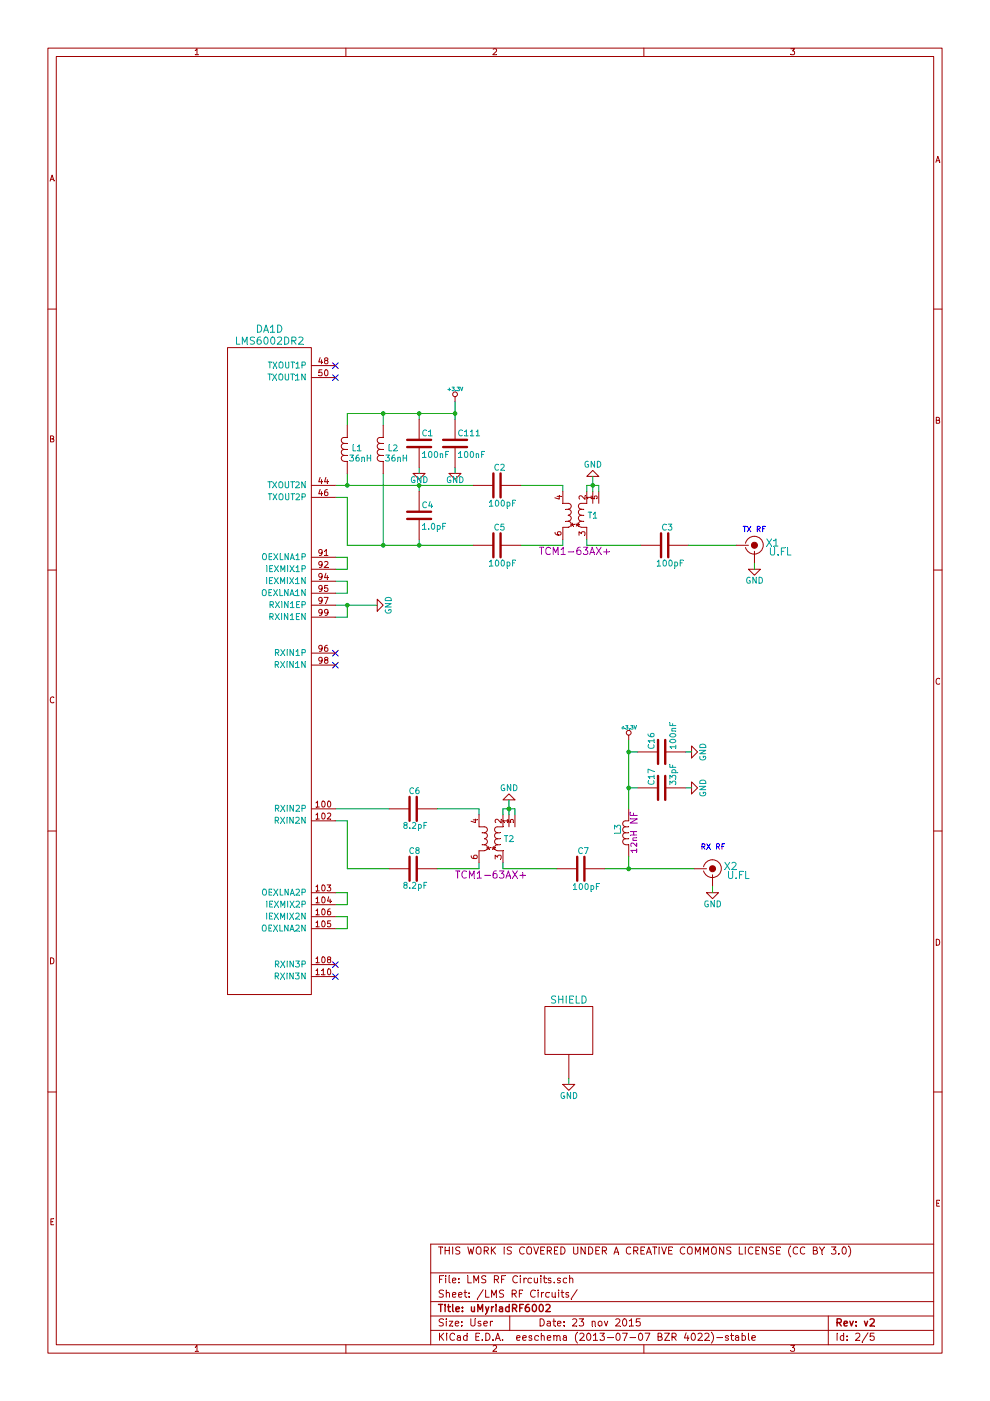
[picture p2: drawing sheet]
EESchema Schematic File Version 2
LIBS:power
LIBS:LMS7002EVB
LIBS:uMyriad6002-cache
EELAYER 27 0
EELAYER END
$Descr User 8266 11692
encoding utf-8
Sheet 2 5
Title "uMyriadRF6002"
Date "23 nov 2015"
Rev "v2"
Comp ""
Comment1 "THIS WORK IS COVERED UNDER A CREATIVE COMMONS LICENSE (CC BY 3.0)"
Comment2 ""
Comment3 ""
Comment4 ""
$EndDescr
$Comp
L GND #PWR01
U 1 1
P 3500 3950
F 0 "#PWR01" H 3500 4050 50  0001 C CNN
F 1 "GND" H 3500 3890 50  0000 C CNN
F 2 "" H 3500 3950 60  0001 C CNN
F 3 "" H 3500 3950 60  0001 C CNN
	1    3500 3950
	1    0    0    -1  
$EndComp
$Comp
L GND #PWR02
U 1 1
P 3150 5050
F 0 "#PWR02" H 3150 5150 50  0001 C CNN
F 1 "GND" H 3150 4950 50  0000 C CNN
F 2 "" H 3150 5050 60  0001 C CNN
F 3 "" H 3150 5050 60  0001 C CNN
	1    3150 5050
	0    -1   -1   0   
$EndComp
$Comp
L C C6
U 1 1
P 3450 6750
F 0 "C6" V 3600 6690 50  0000 L CNN
F 1 "8.2pF" V 3310 6630 50  0000 L CNN
F 2 "C_SM0402" H 3450 6750 60  0001 C CNN
F 3 "" H 3450 6750 60  0001 C CNN
F 4 "Farnell" H 3450 6750 60  0001 C CNN "Vendor"
F 5 "1865418" H 3450 6750 60  0001 C CNN "Vendor Part Number"
F 6 "KEMET" H 3450 6750 60  0001 C CNN "Manufacturer"
F 7 "C0402C829C5GACTU" H 3450 6750 60  0001 C CNN "Manufacturer Part Number"
F 8 "CAPACITOR; NP0; 0402; 50V; 8.2PF;" H 3450 6750 60  0001 C CNN "Description"
	1    3450 6750
	0    -1   -1   0   
$EndComp
$Comp
L +3.3V #PWR03
U 1 1
P 3800 3350
F 0 "#PWR03" H 3800 3490 20  0001 C CNN
F 1 "+3.3V" H 3800 3450 30  0000 C CNN
F 2 "" H 3800 3350 60  0001 C CNN
F 3 "" H 3800 3350 60  0001 C CNN
	1    3800 3350
	1    0    0    -1  
$EndComp
Connection ~ 3500 4050
Connection ~ 2900 4050
Wire Wire Line
	2900 4050 2900 3950
Connection ~ 3200 3450
Wire Wire Line
	3200 3550 3200 3450
Wire Wire Line
	2900 3550 2900 3450
Wire Wire Line
	2800 7550 2900 7550
Wire Wire Line
	2900 7550 2900 7450
Wire Wire Line
	2900 7450 2800 7450
Wire Wire Line
	2900 5050 2900 5150
Wire Wire Line
	2800 4750 2900 4750
Wire Wire Line
	2900 4750 2900 4650
Wire Wire Line
	2900 4650 2800 4650
Wire Wire Line
	2800 6850 2900 6850
Wire Wire Line
	2900 6850 2900 7250
Wire Wire Line
	2900 7250 3250 7250
Wire Wire Line
	2900 4150 2900 4550
Wire Wire Line
	4700 4500 4700 4550
Wire Wire Line
	4700 4100 4700 4050
Wire Wire Line
	2800 6750 3250 6750
Wire Wire Line
	2900 4150 2800 4150
Wire Wire Line
	2800 4850 2900 4850
Wire Wire Line
	2900 4850 2900 4950
Wire Wire Line
	2900 4950 2800 4950
Wire Wire Line
	2900 5150 2800 5150
Wire Wire Line
	2800 7650 2900 7650
Wire Wire Line
	2900 7650 2900 7750
Wire Wire Line
	2900 7750 2800 7750
Wire Wire Line
	2900 4550 3950 4550
Wire Wire Line
	3200 4550 3200 3950
Connection ~ 3200 4550
Connection ~ 3500 3450
Connection ~ 3500 4550
Wire Wire Line
	2800 5050 3150 5050
Connection ~ 2900 5050
Wire Wire Line
	3500 3450 3500 3500
Wire Wire Line
	3500 3900 3500 3950
Wire Wire Line
	3500 4050 3500 4100
Wire Wire Line
	4700 4050 4350 4050
Wire Wire Line
	4700 4550 4350 4550
Wire Wire Line
	3500 4550 3500 4500
Wire Wire Line
	2800 4050 3950 4050
Wire Wire Line
	2900 3450 3800 3450
$Comp
L C C4
U 1 1
P 3500 4300
F 0 "C4" H 3520 4380 50  0000 L CNN
F 1 "1.0pF" H 3520 4200 50  0000 L CNN
F 2 "C_SM0402" H 3500 4300 60  0001 C CNN
F 3 "" H 3500 4300 60  0001 C CNN
F 4 "Farnell" H 3500 4300 60  0001 C CNN "Vendor"
F 5 "1889196" H 3500 4300 60  0001 C CNN "Vendor Part Number"
F 6 "MURATA" H 3500 4300 60  0001 C CNN "Manufacturer"
F 7 "GJM1555C1H1R0BB01D" H 3500 4300 60  0001 C CNN "Manufacturer Part Number"
F 8 "CAPACITOR; NP0; 0402; 1PF;" H 3500 4300 60  0001 C CNN "Description"
	1    3500 4300
	1    0    0    -1  
$EndComp
$Comp
L C C8
U 1 1
P 3450 7250
F 0 "C8" V 3600 7190 50  0000 L CNN
F 1 "8.2pF" V 3310 7130 50  0000 L CNN
F 2 "C_SM0402" H 3450 7250 60  0001 C CNN
F 3 "" H 3450 7250 60  0001 C CNN
F 4 "Farnell" H 3450 7250 60  0001 C CNN "Vendor"
F 5 "1865418" H 3450 7250 60  0001 C CNN "Vendor Part Number"
F 6 "KEMET" H 3450 7250 60  0001 C CNN "Manufacturer"
F 7 "C0402C829C5GACTU" H 3450 7250 60  0001 C CNN "Manufacturer Part Number"
F 8 "CAPACITOR; NP0; 0402; 50V; 8.2PF;" H 3450 7250 60  0001 C CNN "Description"
	1    3450 7250
	0    -1   -1   0   
$EndComp
$Comp
L C C3
U 1 1
P 5550 4550
F 0 "C3" V 5700 4480 50  0000 L CNN
F 1 "100pF" V 5400 4390 50  0000 L CNN
F 2 "C_SM0402" H 5550 4550 60  0001 C CNN
F 3 "" H 5550 4550 60  0001 C CNN
F 4 "Farnell" H 5550 4550 60  0001 C CNN "Vendor"
F 5 "8819572" H 5550 4550 60  0001 C CNN "Vendor Part Number"
F 6 "MURATA" H 5550 4550 60  0001 C CNN "Manufacturer"
F 7 "GRM1555C1H101JD01D" H 5550 4550 60  0001 C CNN "Manufacturer Part Number"
F 8 "CAPACITOR; 0402; 100PF; 50V;" H 5550 4550 60  0001 C CNN "Description"
	1    5550 4550
	0    -1   -1   0   
$EndComp
$Comp
L C C5
U 1 1
P 4150 4550
F 0 "C5" V 4300 4480 50  0000 L CNN
F 1 "100pF" V 4000 4390 50  0000 L CNN
F 2 "C_SM0402" H 4150 4550 60  0001 C CNN
F 3 "" H 4150 4550 60  0001 C CNN
F 4 "Farnell" H 4150 4550 60  0001 C CNN "Vendor"
F 5 "8819572" H 4150 4550 60  0001 C CNN "Vendor Part Number"
F 6 "MURATA" H 4150 4550 60  0001 C CNN "Manufacturer"
F 7 "GRM1555C1H101JD01D" H 4150 4550 60  0001 C CNN "Manufacturer Part Number"
F 8 "CAPACITOR; 0402; 100PF; 50V;" H 4150 4550 60  0001 C CNN "Description"
	1    4150 4550
	0    -1   -1   0   
$EndComp
$Comp
L C C2
U 1 1
P 4150 4050
F 0 "C2" V 4300 3980 50  0000 L CNN
F 1 "100pF" V 4000 3890 50  0000 L CNN
F 2 "C_SM0402" H 4150 4050 60  0001 C CNN
F 3 "" H 4150 4050 60  0001 C CNN
F 4 "Farnell" H 4150 4050 60  0001 C CNN "Vendor"
F 5 "8819572" H 4150 4050 60  0001 C CNN "Vendor Part Number"
F 6 "MURATA" H 4150 4050 60  0001 C CNN "Manufacturer"
F 7 "GRM1555C1H101JD01D" H 4150 4050 60  0001 C CNN "Manufacturer Part Number"
F 8 "CAPACITOR; 0402; 100PF; 50V;" H 4150 4050 60  0001 C CNN "Description"
	1    4150 4050
	0    -1   -1   0   
$EndComp
$Comp
L C C7
U 1 1
P 4850 7250
F 0 "C7" V 5000 7180 50  0000 L CNN
F 1 "100pF" V 4700 7090 50  0000 L CNN
F 2 "C_SM0402" H 4850 7250 60  0001 C CNN
F 3 "" H 4850 7250 60  0001 C CNN
F 4 "Farnell" H 4850 7250 60  0001 C CNN "Vendor"
F 5 "8819572" H 4850 7250 60  0001 C CNN "Vendor Part Number"
F 6 "MURATA" H 4850 7250 60  0001 C CNN "Manufacturer"
F 7 "GRM1555C1H101JD01D" H 4850 7250 60  0001 C CNN "Manufacturer Part Number"
F 8 "CAPACITOR; 0402; 100PF; 50V;" H 4850 7250 60  0001 C CNN "Description"
	1    4850 7250
	0    -1   -1   0   
$EndComp
$Comp
L C C1
U 1 1
P 3500 3700
F 0 "C1" H 3520 3780 50  0000 L CNN
F 1 "100nF" H 3520 3600 50  0000 L CNN
F 2 "C_SM0402" H 3500 3700 60  0001 C CNN
F 3 "" H 3500 3700 60  0001 C CNN
F 4 "Farnell" H 3500 3700 60  0001 C CNN "Vendor"
F 5 "1288282" H 3500 3700 60  0001 C CNN "Vendor Part Number"
F 6 "KEMET" H 3500 3700 60  0001 C CNN "Manufacturer"
F 7 "C0402C104K8PACTU" H 3500 3700 60  0001 C CNN "Manufacturer Part Number"
F 8 "CAPACITOR; 0402; 100NF; 10V; X5R;" H 3500 3700 60  0001 C CNN "Description"
	1    3500 3700
	1    0    0    -1  
$EndComp
$Comp
L L L2
U 1 1
P 3200 3750
F 0 "L2" H 3280 3755 50  0000 C CNN
F 1 "36nH" H 3310 3670 50  0000 C CNN
F 2 "L_SM0402" H 3200 3750 60  0001 C CNN
F 3 "" H 3200 3750 60  0001 C CNN
F 4 "Coilcraft" H 3200 3750 60  0001 C CNN "Vendor"
F 5 "0402CS-36NX_LU" H 3200 3750 60  0001 C CNN "Vendor Part Number"
F 6 "Coilcraft" H 3200 3750 60  0001 C CNN "Manufacturer"
F 7 "0402CS-36NX_LU" H 3200 3750 60  0001 C CNN "Manufacturer Part Number"
F 8 "Inductor; 36 nH; 0402; 5%;" H 3200 3750 60  0001 C CNN "Description"
	1    3200 3750
	1    0    0    -1  
$EndComp
$Comp
L L L1
U 1 1
P 2900 3750
F 0 "L1" H 2980 3755 50  0000 C CNN
F 1 "36nH" H 3010 3670 50  0000 C CNN
F 2 "L_SM0402" H 2900 3750 60  0001 C CNN
F 3 "" H 2900 3750 60  0001 C CNN
F 4 "Coilcraft" H 2900 3750 60  0001 C CNN "Vendor"
F 5 "0402CS-36NX_LU" H 2900 3750 60  0001 C CNN "Vendor Part Number"
F 6 "Coilcraft" H 2900 3750 60  0001 C CNN "Manufacturer"
F 7 "0402CS-36NX_LU" H 2900 3750 60  0001 C CNN "Manufacturer Part Number"
F 8 "Inductor; 36 nH; 0402; 5%;" H 2900 3750 60  0001 C CNN "Description"
	1    2900 3750
	1    0    0    -1  
$EndComp
NoConn ~ 2800 3050
NoConn ~ 2800 3150
NoConn ~ 2800 8050
NoConn ~ 2800 8150
Wire Wire Line
	4000 7200 4000 7250
Wire Wire Line
	4000 6800 4000 6750
Wire Wire Line
	4000 6750 3650 6750
Wire Wire Line
	4000 7250 3650 7250
NoConn ~ 2800 5450
NoConn ~ 2800 5550
Wire Wire Line
	5050 7250 5800 7250
Text Notes 5850 7100 0    45   ~ 0
RX RF
$Comp
L GND #PWR04
U 1 1
P 6300 4750
F 0 "#PWR04" H 6300 4850 50  0001 C CNN
F 1 "GND" H 6300 4650 50  0000 C CNN
F 2 "" H 6300 4750 60  0001 C CNN
F 3 "" H 6300 4750 60  0001 C CNN
	1    6300 4750
	1    0    0    -1  
$EndComp
Wire Wire Line
	5750 4550 6150 4550
Text Notes 6200 4450 0    45   ~ 0
TX RF
$Comp
L LMS6002DR2 DA1
U 4 1
P 2250 4800
F 0 "DA1" H 2250 6850 60  0000 C CNN
F 1 "LMS6002DR2" H 2250 6750 60  0000 C CNN
F 2 "~" H 2250 4800 60  0000 C CNN
F 3 "~" H 2250 4800 60  0000 C CNN
	4    2250 4800
	1    0    0    -1  
$EndComp
$Comp
L U.FL X1
U 1 1
P 6300 4550
F 0 "X1" H 6450 4565 60  0000 C CNN
F 1 "U.FL" H 6515 4490 60  0000 C CNN
F 2 "U.FL" H 6275 4550 60  0001 C CNN
F 3 "~" H 6450 4565 60  0000 C CNN
F 4 "Digi-Key" H 6525 4965 60  0001 C CNN "Vendor"
F 5 "WM5587CT-ND" H 6625 5065 60  0001 C CNN "Vendor Part Number"
F 6 "Molex Inc" H 6725 5165 60  0001 C CNN "Manufacturer"
F 7 "0734120110" H 6825 5265 60  0001 C CNN "Manufacturer Part Number"
F 8 "CONN UMC RCPT STR 50 OHM SMD" H 6925 5365 60  0001 C CNN "Description"
	1    6300 4550
	1    0    0    -1  
$EndComp
Wire Wire Line
	6300 4700 6300 4750
$Comp
L GND #PWR05
U 1 1
P 5950 7450
F 0 "#PWR05" H 5950 7550 50  0001 C CNN
F 1 "GND" H 5950 7350 50  0000 C CNN
F 2 "" H 5950 7450 60  0001 C CNN
F 3 "" H 5950 7450 60  0001 C CNN
	1    5950 7450
	1    0    0    -1  
$EndComp
$Comp
L U.FL X2
U 1 1
P 5950 7250
F 0 "X2" H 6100 7265 60  0000 C CNN
F 1 "U.FL" H 6165 7190 60  0000 C CNN
F 2 "U.FL" H 5925 7250 60  0001 C CNN
F 3 "~" H 6100 7265 60  0000 C CNN
F 4 "Digi-Key" H 6175 7665 60  0001 C CNN "Vendor"
F 5 "WM5587CT-ND" H 6275 7765 60  0001 C CNN "Vendor Part Number"
F 6 "Molex Inc" H 6375 7865 60  0001 C CNN "Manufacturer"
F 7 "0734120110" H 6475 7965 60  0001 C CNN "Manufacturer Part Number"
F 8 "CONN UMC RCPT STR 50 OHM SMD" H 6575 8065 60  0001 C CNN "Description"
	1    5950 7250
	1    0    0    -1  
$EndComp
Wire Wire Line
	5950 7400 5950 7450
$Comp
L GND #PWR06
U 1 1
P 3800 3950
F 0 "#PWR06" H 3800 4050 50  0001 C CNN
F 1 "GND" H 3800 3890 50  0000 C CNN
F 2 "" H 3800 3950 60  0001 C CNN
F 3 "" H 3800 3950 60  0001 C CNN
	1    3800 3950
	1    0    0    -1  
$EndComp
Wire Wire Line
	3800 3900 3800 3950
$Comp
L C C111
U 1 1
P 3800 3700
F 0 "C111" H 3820 3780 50  0000 L CNN
F 1 "100nF" H 3820 3600 50  0000 L CNN
F 2 "C_SM0402" H 3800 3700 60  0001 C CNN
F 3 "" H 3800 3700 60  0001 C CNN
F 4 "Farnell" H 3800 3700 60  0001 C CNN "Vendor"
F 5 "1288282" H 3800 3700 60  0001 C CNN "Vendor Part Number"
F 6 "KEMET" H 3800 3700 60  0001 C CNN "Manufacturer"
F 7 "C0402C104K8PACTU" H 3800 3700 60  0001 C CNN "Manufacturer Part Number"
F 8 "CAPACITOR; 0402; 100NF; 10V; X5R;" H 3800 3700 60  0001 C CNN "Description"
	1    3800 3700
	1    0    0    -1  
$EndComp
Wire Wire Line
	3800 3350 3800 3500
Connection ~ 3800 3450
$Comp
L SHIELD EK1
U 1 1
P 4750 8800
F 0 "EK1" H 4850 9250 60  0001 C CNN
F 1 "SHIELD" H 4750 9250 60  0000 C CNN
F 2 "shield_21x21mm" H 4750 8900 60  0001 C CNN
F 3 "~" H 4750 8900 60  0001 C CNN
F 4 "Digi-Key" H 4850 9000 60  0001 C CNN "Supplier"
F 5 "732-2486-ND" H 4950 9100 60  0001 C CNN "Supplier Part Number"
F 6 "Wurth Electronics Inc" H 5050 9200 60  0001 C CNN "Manufacturer"
F 7 "36103205" H 5150 9300 60  0001 C CNN "Manufacturer Part Number"
F 8 "BOARD SHIELD 20X20MM SMD FRAME" H 5250 9400 60  0001 C CNN "Description"
	1    4750 8800
	1    0    0    -1  
$EndComp
$Comp
L GND #PWR07
U 1 1
P 4750 9050
F 0 "#PWR07" H 4750 9150 50  0001 C CNN
F 1 "GND" H 4750 8950 50  0000 C CNN
F 2 "" H 4750 9050 60  0001 C CNN
F 3 "" H 4750 9050 60  0001 C CNN
	1    4750 9050
	1    0    0    -1  
$EndComp
Wire Wire Line
	4750 9000 4750 9050
$Comp
L TR_TCM1-63AX+ T1
U 1 1
P 4800 4300
F 0 "T1" H 4950 4300 50  0000 C CNN
F 1 "TR_TCM1-63AX+" H 4800 4675 50  0001 C CNN
F 2 "TCM1-63AX+" H 4825 4775 60  0001 C CNN
F 3 "~" H 4800 4540 60  0000 C CNN
F 4 "Mini-Circuits" H 4850 5125 60  0001 C CNN "Manufacturer"
F 5 "RF Transformer; 10 - 6000 MHz; RF Power 0.2 Watt; Ratio 1:1; 50 Ohm;" H 5025 4900 60  0001 C CNN "Description"
F 6 "TCM1-63AX+" H 4925 5025 60  0001 C CNN "Manufacturer Part Number"
F 7 "TCM1-63AX+" H 4850 5350 60  0001 C CNN "Vendor Part Number"
F 8 "TCM1-63AX+" H 4800 4600 60  0000 C CNN "Component Value"
	1    4800 4300
	1    0    0    1   
$EndComp
$Comp
L TR_TCM1-63AX+ T2
U 1 1
P 4100 7000
F 0 "T2" H 4250 7000 50  0000 C CNN
F 1 "TR_TCM1-63AX+" H 4100 7375 50  0001 C CNN
F 2 "TCM1-63AX+" H 4125 7475 60  0001 C CNN
F 3 "~" H 4100 7240 60  0000 C CNN
F 4 "Mini-Circuits" H 4150 7825 60  0001 C CNN "Manufacturer"
F 5 "RF Transformer; 10 - 6000 MHz; RF Power 0.2 Watt; Ratio 1:1; 50 Ohm;" H 4325 7600 60  0001 C CNN "Description"
F 6 "TCM1-63AX+" H 4225 7725 60  0001 C CNN "Manufacturer Part Number"
F 7 "TCM1-63AX+" H 4150 8050 60  0001 C CNN "Vendor Part Number"
F 8 "TCM1-63AX+" H 4100 7300 60  0000 C CNN "Component Value"
	1    4100 7000
	1    0    0    1   
$EndComp
$Comp
L GND #PWR08
U 1 1
P 4250 6675
F 0 "#PWR08" H 4250 6775 50  0001 C CNN
F 1 "GND" H 4250 6575 50  0000 C CNN
F 2 "" H 4250 6675 60  0001 C CNN
F 3 "" H 4250 6675 60  0001 C CNN
	1    4250 6675
	-1   0    0    1   
$EndComp
Wire Wire Line
	4200 6800 4200 6750
Wire Wire Line
	4200 6750 4300 6750
Wire Wire Line
	4250 6800 4250 6675
Connection ~ 4250 6750
Wire Wire Line
	4300 6750 4300 6800
Wire Wire Line
	4650 7250 4200 7250
Wire Wire Line
	4200 7250 4200 7200
Wire Wire Line
	5350 4550 4900 4550
Wire Wire Line
	4900 4550 4900 4500
$Comp
L GND #PWR09
U 1 1
P 4950 3975
F 0 "#PWR09" H 4950 4075 50  0001 C CNN
F 1 "GND" H 4950 3875 50  0000 C CNN
F 2 "" H 4950 3975 60  0001 C CNN
F 3 "" H 4950 3975 60  0001 C CNN
	1    4950 3975
	-1   0    0    1   
$EndComp
Wire Wire Line
	4900 4100 4900 4050
Wire Wire Line
	4900 4050 5000 4050
Wire Wire Line
	4950 4100 4950 3975
Connection ~ 4950 4050
Wire Wire Line
	5000 4050 5000 4100
$Comp
L 12NH_0402_NF L3
U 1 1
P 5250 6950
F 0 "L3" V 5165 6980 50  0000 C CNN
F 1 "12NH_0402_NF" H 5300 7200 50  0001 C CNN
F 2 "IND_0402" H 5250 7300 60  0001 C CNN
F 3 "~" H 5250 6950 60  0000 C CNN
F 4 "Coilcraft" H 5250 7600 60  0001 C CNN "Vendor"
F 5 "0402HP-12NX_LU" H 5300 7500 60  0001 C CNN "Vendor Part Number"
F 6 "Coilcraft" H 5250 7700 60  0001 C CNN "Manufacturer"
F 7 "0402HP-12NX_LU" H 5300 7800 60  0001 C CNN "Manufacturer Part Number"
F 8 "Inductor, 12 nH, 0402, 5%," H 5250 7400 60  0001 C CNN "Description"
F 9 "12nH" V 5300 6875 50  0000 C CNN "Component Value"
F 10 "NF" V 5300 7075 60  0000 C CNN "Assemble"
	1    5250 6950
	1    0    0    -1  
$EndComp
$Comp
L C C16
U 1 1
P 5525 6275
F 0 "C16" H 5545 6355 50  0000 L CNN
F 1 "100nF" H 5545 6175 50  0000 L CNN
F 2 "C_SM0402" H 5525 6275 60  0001 C CNN
F 3 "" H 5525 6275 60  0001 C CNN
F 4 "Farnell" H 5525 6275 60  0001 C CNN "Vendor"
F 5 "1288282" H 5525 6275 60  0001 C CNN "Vendor Part Number"
F 6 "KEMET" H 5525 6275 60  0001 C CNN "Manufacturer"
F 7 "C0402C104K8PACTU" H 5525 6275 60  0001 C CNN "Manufacturer Part Number"
F 8 "CAPACITOR; 0402; 100NF; 10V; X5R;" H 5525 6275 60  0001 C CNN "Description"
	1    5525 6275
	0    -1   -1   0   
$EndComp
$Comp
L C C17
U 1 1
P 5525 6575
F 0 "C17" H 5545 6655 50  0000 L CNN
F 1 "33pF" H 5545 6475 50  0000 L CNN
F 2 "C_SM0402" H 5525 6575 60  0001 C CNN
F 3 "" H 5525 6575 60  0001 C CNN
F 4 "Farnell" H 5525 6575 60  0001 C CNN "Vendor"
F 5 "1856052" H 5525 6575 60  0001 C CNN "Vendor Part Number"
F 6 "MULTICOMP" H 5525 6575 60  0001 C CNN "Manufacturer"
F 7 "MCCA000902" H 5525 6575 60  0001 C CNN "Manufacturer Part Number"
F 8 "CAPACITOR; 0402; NP0; 16V; 33PF;" H 5525 6575 60  0001 C CNN "Description"
	1    5525 6575
	0    -1   -1   0   
$EndComp
Wire Wire Line
	5250 7150 5250 7250
Connection ~ 5250 7250
$Comp
L +3.3V #PWR010
U 1 1
P 5250 6175
F 0 "#PWR010" H 5250 6315 20  0001 C CNN
F 1 "+3.3V" H 5250 6275 30  0000 C CNN
F 2 "" H 5250 6175 60  0001 C CNN
F 3 "" H 5250 6175 60  0001 C CNN
	1    5250 6175
	1    0    0    -1  
$EndComp
Wire Wire Line
	5250 6175 5250 6750
Wire Wire Line
	5325 6575 5250 6575
Connection ~ 5250 6575
Wire Wire Line
	5325 6275 5250 6275
Connection ~ 5250 6275
$Comp
L GND #PWR011
U 1 1
P 5775 6575
F 0 "#PWR011" H 5775 6675 50  0001 C CNN
F 1 "GND" H 5775 6475 50  0000 C CNN
F 2 "" H 5775 6575 60  0001 C CNN
F 3 "" H 5775 6575 60  0001 C CNN
	1    5775 6575
	0    -1   -1   0   
$EndComp
Wire Wire Line
	5725 6575 5775 6575
$Comp
L GND #PWR012
U 1 1
P 5775 6275
F 0 "#PWR012" H 5775 6375 50  0001 C CNN
F 1 "GND" H 5775 6175 50  0000 C CNN
F 2 "" H 5775 6275 60  0001 C CNN
F 3 "" H 5775 6275 60  0001 C CNN
	1    5775 6275
	0    -1   -1   0   
$EndComp
Wire Wire Line
	5725 6275 5775 6275
$EndSCHEMATC
